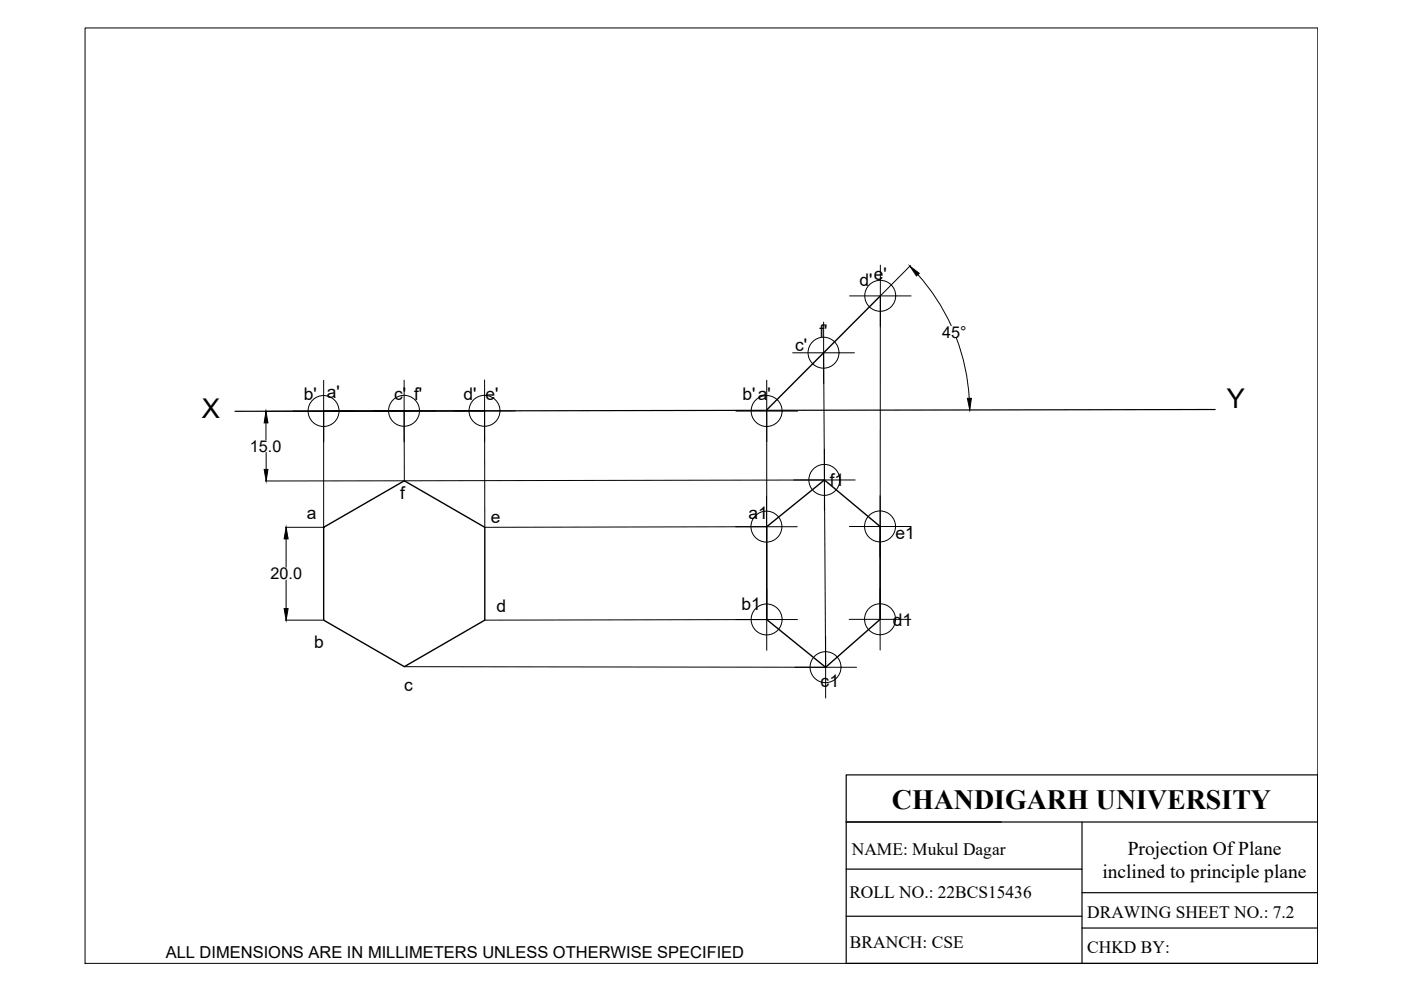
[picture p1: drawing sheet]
<svg xmlns="http://www.w3.org/2000/svg" width="297mm" height="210mm" viewBox="0 0 297 210" stroke-linecap="round" stroke-linejoin="round" font-family="sans-serif">
<!-- layer: thick continuous -->
<path d="M186.6 62.7l-24 24.2M102.7 87.1l-34.1 .1M68.6 111.8l17.1-9.9 17.1 9.9v19.7l-17.1 9.9-17.1-9.9zM162.6 111.7l12.2-9.9 11.8 9.8v19.7l-11.6 10.2-12.4-10.1z" fill="none" stroke="#000" stroke-width=".3"/>
<g fill="none" stroke="#000" stroke-width=".21">
<path d="M18 5.9h261.4v198.4h-261.4zM186.6 56.2v81.6M193 56.3l-6.3 6.4M194.6 58.2a43.2 43.2 0 0 1 7.1 10.8M168.1 74.8h13M174.6 74.8l.4 66.7-89.3-.1M174.6 68.3v13.1M180.1 62.7h13.1M202.8 71.7a43.2 43.2 0 0 1 2.7 12.7M56.4 89.7v3.6M56.4 95.9v3.6M68.6 80.6v31.2"/>
<path d="M85.7 87.1v14.8l89.1-.1M85.7 80.6v13.1M92.2 87.1l-36 .1M96.2 87.1h13.1M102.7 87.1l.1 24.7 59.8-.1M102.7 80.6v13M156 87.2h13.1M162.6 80.6v57.3M174.8 95.3v13M60.5 111.8h8.1M60.7 114.3v6M85.6 101.9l-29.3 .1"/>
<path d="M156 111.7h13M162.5 105.2v13M168.3 101.8h13M180.1 111.6h13M60.5 131.5h8.1M60.7 123v6M156 131.4h13.1M162.6 131.4l-59.8 .1M175 135v13M180 131.3h13.1M168.5 141.5h13.1"/>
<circle cx="174.6" cy="74.8" r="3.3"/>
<circle cx="186.6" cy="62.7" r="3.3"/>
<circle cx="68.6" cy="87.1" r="3.3"/>
<circle cx="85.7" cy="87.1" r="3.3"/>
<circle cx="102.7" cy="87.1" r="3.3"/>
<circle cx="162.5" cy="87.1" r="3.3"/>
<circle cx="162.5" cy="111.7" r="3.3"/>
<circle cx="174.8" cy="101.7" r="3.3"/>
<circle cx="186.6" cy="111.6" r="3.3"/>
<circle cx="162.5" cy="131.3" r="3.3"/>
<circle cx="186.6" cy="131.3" r="3.3"/>
<circle cx="175" cy="141.5" r="3.3"/>
</g>
<path d="M257.6 86.8l-207.8 .4" fill="none" stroke="#000" stroke-width=".25"/>
<path d="M192.9 56.4l2 1.6-.6 .5zM56.4 87.2l.4 2.5h-.8zM56 99.5h.8l-.4 2.5zM205.1 84.5h.9l-.4 2.4zM60.7 111.8l.4 2.5h-.9zM60.2 129h.9l-.4 2.5z" fill="#000" stroke="#000" stroke-width=".21"/>
<!-- layer: 0 -->
<path d="M179.4 164.3h100v40h-100zM179.4 174.3h100M229.4 174.3v30M179.4 194.3h50M179.4 184.3h50M229.4 189.3h50M229.4 196.8h50" fill="none" stroke="#000" stroke-width=".25"/>
<text font-size="5.9" x="189.1" y="171.5">CHANDIGARH UNIVERSITY</text>
<g font-size="5.8">
<text x="42.8" y="88.6">X</text>
<text x="260.1" y="86.4">Y</text>
</g>
<g font-size="4.1">
<text x="239.1" y="181.4">Projection Of Plane</text>
<text x="233.7" y="186.1">inclined to principle plane</text>
</g>
<g font-size="3.7">
<text x="185.3" y="59.4">e'</text>
<text x="182.2" y="60.6">d'</text>
<text x="173.7" y="71.4">f'</text>
<text x="168.6" y="74.4">c'</text>
<text x="64.4" y="84.9">b'</text>
<text x="69.3" y="84.3">a'</text>
<text x="83.6" y="84.8">c'</text>
<text x="87.8" y="84.9">f'</text>
<text x="98.3" y="84.8">d'</text>
<text x="103" y="84.8">e'</text>
<text x="157.4" y="84.7">b'a'</text>
<text x="84.8" y="105.8">f</text>
<text x="175.9" y="103">f1</text>
<text x="65.1" y="110">a</text>
<text x="104.1" y="110.9">e</text>
<text x="158.7" y="110">a1</text>
<text x="189.9" y="114.3">e1</text>
<text x="105.2" y="129.8">d</text>
<text x="157.2" y="129.2">b1</text>
<text x="66.6" y="137.4">b</text>
<text x="189.3" y="132.6">d1</text>
<text x="85.7" y="146.5">c</text>
<text x="174" y="145.6">c1</text>
<text x="180.6" y="181.3">NAME: Mukul Dagar</text>
<text x="180.1" y="190.5">ROLL NO.: 22BCS15436</text>
<text x="230.5" y="194.7">DRAWING SHEET NO.: 7.2</text>
<text x="180.2" y="201.1">BRANCH: CSE</text>
<text x="230.5" y="202.1">CHKD BY:</text>
</g>
<text font-size="3.5" x="35.1" y="203.2">ALL DIMENSIONS ARE IN MILLIMETERS UNLESS OTHERWISE SPECIFIED</text>
<g font-size="3.4">
<text x="199.8" y="71.6">45°</text>
<text x="53" y="95.8">15.0</text>
<text x="57.4" y="122.9">20.0</text>
</g>
</svg>
